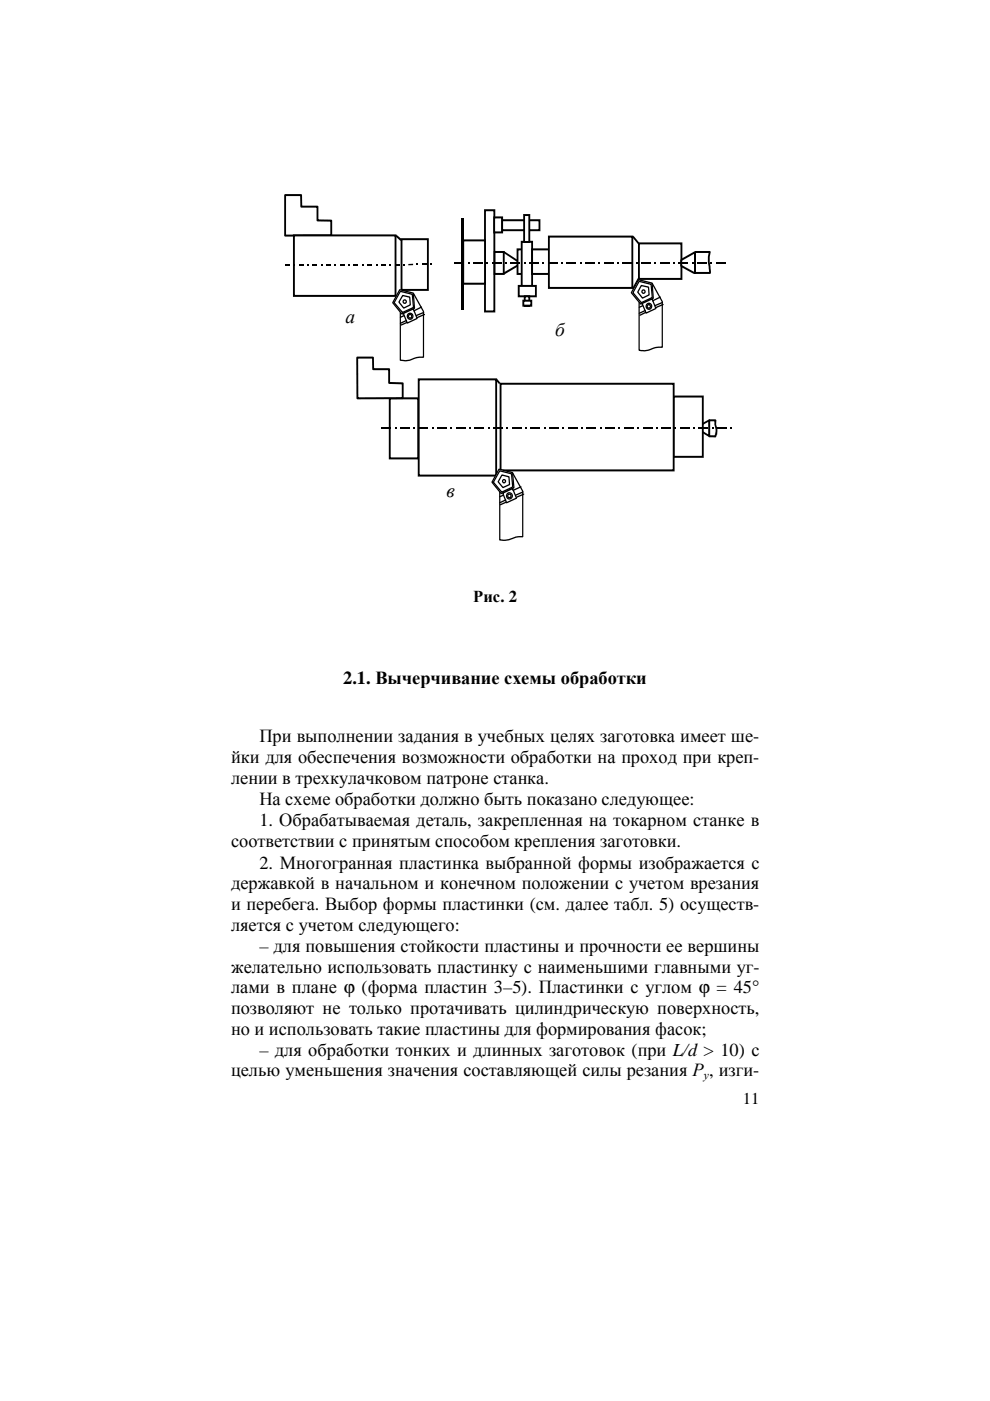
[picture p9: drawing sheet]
<svg xmlns="http://www.w3.org/2000/svg" width="210mm" height="297mm" viewBox="0 0 210 297" stroke-linecap="round" stroke-linejoin="round" font-family="sans-serif">
<path d="M60.5 41.4h3.3l.1 2.4h3.4v2.9l2.9 .1v3.1l-9.7 .1z" fill="none" stroke="#000" stroke-width=".41"/>
<path d="M62.3 49.9h21.6v12.8h-21.6z" fill-rule="evenodd" fill="#fff"/>
<path d="M62.3 49.9h21.6v12.8h-21.6z" fill="none" stroke="#000" stroke-width=".41"/>
<path d="M82.6 84.5h6.1v12.7h-6.1z" fill-rule="evenodd" fill="#fff"/>
<path d="M82.6 84.5h6.1v12.7h-6.1z" fill="none" stroke="#000" stroke-width=".41"/>
<path d="M75.7 75.8h3.4v2.5h3.4v2.9l2.9 .1v3.1l-9.6 .1z" fill-rule="evenodd" fill="#fff"/>
<path d="M75.7 75.8h3.4v2.5h3.4v2.9l2.9 .1v3.1l-9.6 .1z" fill="none" stroke="#000" stroke-width=".41"/>
<path d="M148.7 89.8l1.7-.9 .2 .2v3.4l-.1 .1-1.7-.9 .2-.3 1.5 .9h-.3h.3l-.1 .2h-.2v-3.4l.2 .2-.2-.2h.2l.1 .2-1.6 .9zM150.3 88.9h1.4l.2 .2-.1 .9 .3 1.4-.2 1.1-.2 .3-1.4-.1v-.4h1.4l-.1 .1 .1-.1v.2h-.2l.2-1.1-.2-1.4v-.9l.1 .2-.1-.2h.2v.2h-1.4z" fill="#000"/>
<g fill="#fff">
<path d="M71.3 63h8.6v9.2h-8.6z"/>
<path d="M115.7 65.7h8.6v9.3h-8.6z"/>
<path d="M92.7 99.9h8.6v9.3h-8.6z"/>
</g>
<path d="M102.8 44.6h2v21.4h-2z" fill-rule="evenodd" fill="#fff"/>
<path d="M102.8 44.6h2v21.4h-2z" fill="none" stroke="#000" stroke-width=".41"/>
<path d="M104.8 46.1h1.7v3.2h-1.7z" fill-rule="evenodd" fill="#fff"/>
<path d="M104.8 46.1h1.7v3.2h-1.7z" fill="none" stroke="#000" stroke-width=".41"/>
<path d="M106.5 46.7h7.9v2.1h-7.9z" fill-rule="evenodd" fill="#fff"/>
<path d="M106.5 46.7h7.9v2.1h-7.9z" fill="none" stroke="#000" stroke-width=".41"/>
<path d="M98.2 51h4.6v9.2h-4.6z" fill-rule="evenodd" fill="#fff"/>
<path d="M98.2 51h4.6v9.2h-4.6z" fill="none" stroke="#000" stroke-width=".41"/>
<path d="M104.9 53.4h1.9v4.7h-1.9z" fill-rule="evenodd" fill="#fff"/>
<path d="M104.9 53.4h1.9v4.7h-1.9z" fill="none" stroke="#000" stroke-width=".41"/>
<path d="M106.8 57.8l3-1.8 .2 .4-3 1.8zM106.9 53.3l3 1.9-.2 .4-3-2z" fill="#000"/>
<path d="M109.7 52.9h1v5.2h-1z" fill-rule="evenodd" fill="#fff"/>
<path d="M109.7 52.9h1v5.2h-1z" fill="none" stroke="#000" stroke-width=".41"/>
<path d="M110.6 51.3h2.2v10.5h-2.2z" fill-rule="evenodd" fill="#fff"/>
<path d="M110.6 51.3h2.2v10.5h-2.2z" fill="none" stroke="#000" stroke-width=".41"/>
<path d="M110 60.6h3.6v2.2h-3.6z" fill-rule="evenodd" fill="#fff"/>
<path d="M110 60.6h3.6v2.2h-3.6z" fill="none" stroke="#000" stroke-width=".41"/>
<path d="M111.3 62.8h.9v2.1h-.9z" fill-rule="evenodd" fill="#fff"/>
<path d="M111.3 62.8h.9v2.1h-.9z" fill="none" stroke="#000" stroke-width=".41"/>
<path d="M111 63.8h1.6v1h-1.6z" fill-rule="evenodd" fill="#fff"/>
<path d="M111 63.8h1.6v1h-1.6z" fill="none" stroke="#000" stroke-width=".41"/>
<path d="M112.8 52.9h5.1v5.2h-5.1z" fill-rule="evenodd" fill="#fff"/>
<path d="M112.8 52.9h5.1v5.2h-5.1z" fill="none" stroke="#000" stroke-width=".41"/>
<path d="M135.5 51.6h9v7.5h-9z" fill-rule="evenodd" fill="#fff"/>
<path d="M135.5 51.6h9v7.5h-9z" fill="none" stroke="#000" stroke-width=".41"/>
<path d="M144.4 55.1l3-1.7h3.1l-.2 1.1v1.2l.2 2.2h-3.3l-2.8-1.5z" fill-rule="evenodd" fill="#fff"/>
<path d="M144.4 55.1l3-1.7h3.1l-.2 1.1v1.2l.2 2.2h-3.3l-2.8-1.5z" fill="none" stroke="#000" stroke-width=".41"/>
<path d="M147.4 53.4v4.6" fill="none" stroke="#000" stroke-width=".42"/>
<path d="M97.8 46.3h.7v19.4h-.7z" fill="#000"/>
<path d="M116.4 50.2h17.7v10.8h-17.7z" fill-rule="evenodd" fill="#fff"/>
<path d="M116.4 50.2h17.7v10.8h-17.7z" fill="none" stroke="#000" stroke-width=".41"/>
<g fill="none" stroke="#000" stroke-width=".3">
<path d="M96.4 55.7h2.1M100.3 55.7h2.1M104.3 55.7h2.1M108.2 55.7h2.1M112.2 55.7h2.1M116.1 55.7h2.1M120.1 55.7h2.1M124 55.7h2.2M128 55.7h2.1M132 55.7h2.1M135.9 55.7h2.1M139.9 55.7h2.1"/>
<path d="M143.8 55.7h2.2M147.8 55.7h2.1M151.8 55.7h2.1"/>
</g>
<g fill="#000">
<path d="M99.2 55.6h.3v.3h-.3zM103.2 55.6h.3v.3h-.3zM107.1 55.6h.3v.3h-.3zM111.1 55.6h.3v.3h-.3zM115.1 55.6h.3v.3h-.3zM119 55.6h.3v.3h-.3zM123 55.6h.3v.3h-.3zM127 55.6h.2v.3h-.2zM130.9 55.6h.3v.3h-.3zM134.9 55.6h.2v.3h-.2zM138.8 55.6h.3v.3h-.3zM142.8 55.6h.2v.3h-.2z"/>
<path d="M146.7 55.6h.3v.3h-.3zM150.7 55.6h.3v.3h-.3z"/>
</g>
<path d="M88.8 80.4h16.4v20.4h-16.4z" fill-rule="evenodd" fill="#fff"/>
<path d="M88.8 80.4h16.4v20.4h-16.4z" fill="none" stroke="#000" stroke-width=".41"/>
<path d="M142.8 84.1h6.2v12.8h-6.2z" fill-rule="evenodd" fill="#fff"/>
<path d="M142.8 84.1h6.2v12.8h-6.2z" fill="none" stroke="#000" stroke-width=".41"/>
<path d="M106.1 81.4h36.7v18.3h-36.7z" fill-rule="evenodd" fill="#fff"/>
<path d="M106.1 81.4h36.7v18.3h-36.7z" fill="none" stroke="#000" stroke-width=".41"/>
<path d="M105.4 80.3l.7 .9-.3 .2-.6-.7z" fill="#000"/>
<path d="M85.1 50.7h5.6v10.8h-5.6z" fill-rule="evenodd" fill="#fff"/>
<path d="M85.1 50.7h5.6v10.8h-5.6z" fill="none" stroke="#000" stroke-width=".41"/>
<g fill="#000">
<path d="M60.5 56h1v.3h-1zM62.3 56h.2v.3h-.2zM63.3 56h1.1v.3h-1.1zM65.2 56h.2v.3h-.2zM66.3 56h1v.3h-1zM68.1 56h.3v.3h-.3zM69.1 56h1.1v.3h-1.1zM71 56h.2v.3h-.2zM72.1 56h1v.3h-1zM73.9 56h.3v.3h-.3zM74.9 56h1.1v.3h-1.1zM76.8 56h.2v.3h-.2z"/>
<path d="M77.9 56h1v.3h-1zM79.7 56h.3v.3h-.3zM80.7 56h1.1v.3h-1.1zM82.6 56h.2v.3h-.2zM83.7 56h1v.3h-1zM84.1 49.8l1.1 .9-.3 .4-1-1zM85.5 56h.3v.3h-.3zM86.6 56l1-.1v.3l-1 .1zM88.4 55.9h.2v.3h-.2zM89.5 55.9h1v.3h-1zM91.3 55.9h.3v.3h-.3zM83.7 90.6h.3v.3h-.3z"/>
<path d="M87.7 90.6h.2v.3h-.2zM91.7 90.6h.2v.3h-.2zM95.6 90.6h.2v.3h-.2zM99.6 90.6h.2v.3h-.2zM103.5 90.6h.3v.3h-.3zM107.4 90.6h.3v.3h-.3zM111.4 90.6h.3v.3h-.3zM115.4 90.6h.3v.3h-.3zM119.3 90.6h.3v.3h-.3zM123.3 90.6h.3v.3h-.3zM127.3 90.6h.2v.3h-.2zM131.2 90.6h.3v.3h-.3z"/>
<path d="M135.2 90.6h.2v.3h-.2zM139.1 90.6h.3v.3h-.3zM143.1 90.6h.2v.3h-.2zM147 90.6h.3v.3h-.3zM151 90.6h.3v.3h-.3zM154.9 90.6h.3v.3h-.3z"/>
</g>
<g fill="none" stroke="#000" stroke-width=".25">
<path d="M80.8 90.8h2.1M84.8 90.8h2.1M88.7 90.8h2.1M92.7 90.8h2.1M96.6 90.8h2.2M100.6 90.8h2.1M104.6 90.8h2.1M108.5 90.8h2.1M112.5 90.8h2.1M116.4 90.8h2.1M120.4 90.8h2.1M124.3 90.8h2.1"/>
<path d="M128.3 90.8h2.1M132.2 90.8h2.2M136.2 90.8h2.1M140.2 90.8h2.1M144.1 90.8h2.2M148.1 90.8h2.1M152.1 90.8h2.1"/>
</g>
<path d="M111.1 45.6h1.1v5.7h-1.1z" fill-rule="evenodd" fill="#fff"/>
<path d="M111.1 45.6h1.1v5.7h-1.1z" fill="none" stroke="#000" stroke-width=".41"/>
<path d="M84.8 61.4l2.8 .7 .3 3.3-2.7 1.2-1.9-2.4z" fill-rule="evenodd" fill="#fff"/>
<path d="M84.8 61.4l2.8 .7 .3 3.3-2.7 1.2-1.9-2.4z" fill="none" stroke="#000" stroke-width=".27"/>
<path d="M84.9 61.8l2.5 .6 .3 2.8-2.4 1.1-1.7-2.1z" fill-rule="evenodd" fill="#fff"/>
<path d="M84.9 61.8l2.5 .6 .3 2.8-2.4 1.1-1.7-2.1z" fill="none" stroke="#000" stroke-width=".27"/>
<path d="M85.4 62.7l1.5 .3 .1 1.6-1.4 .7-1-1.2z" fill-rule="evenodd" fill="#fff"/>
<path d="M85.4 62.7l1.5 .3 .1 1.6-1.4 .7-1-1.3z" fill="none" stroke="#000" stroke-width=".27"/>
<circle cx="85.8" cy="63.9" r=".35" fill="#fff"/>
<circle cx="85.8" cy="63.9" r=".35" fill="none" stroke="#000" stroke-width=".27"/>
<path d="M85.5 66.5l2.1-1 .8 2-2 1z" fill="#fff"/>
<path d="M85.5 66.5l2.1-1 .8 2-2 1z" fill="none" stroke="#000" stroke-width=".27"/>
<circle cx="86.9" cy="67" r=".61" fill="#fff"/>
<circle cx="86.9" cy="67" r=".61" fill="none" stroke="#000" stroke-width=".27"/>
<path d="M86.7 66.7h.5l.1 .4-.1 .3h-.5l-.1-.3z" fill-rule="evenodd" fill="#fff"/>
<path d="M85.6 66.9l-.7 .4M86.2 67.9l-1.3 .6M86.3 68.4l-1.3 .5M86.7 66.7h.5l.1 .4-.1 .3h-.5l-.1-.3zM87.7 62.2l2.1 3.8v9.7l-1.5 .1a5 5 0 0 1-3.4 .6v-10.1M89.4 65.1l-1.6 .8M89.8 66.3l-1.5 .6M90 66.7l-1.5 .6" fill="none" stroke="#000" stroke-width=".27"/>
<path d="M135.4 59.3l2.9 .7 .2 3.2-2.7 1.3-1.9-2.4z" fill-rule="evenodd" fill="#fff"/>
<path d="M135.4 59.3l2.9 .7 .2 3.2-2.7 1.3-1.9-2.4z" fill="none" stroke="#000" stroke-width=".27"/>
<path d="M135.5 59.6l2.5 .7 .3 2.8-2.3 1.1-1.8-2.1z" fill-rule="evenodd" fill="#fff"/>
<path d="M135.5 59.6l2.5 .7 .3 2.8-2.3 1.1-1.8-2.1z" fill="none" stroke="#000" stroke-width=".27"/>
<path d="M136 60.5l1.5 .4 .1 1.6-1.4 .7-1-1.3z" fill-rule="evenodd" fill="#fff"/>
<path d="M136 60.5l1.5 .4 .1 1.6-1.4 .7-1-1.3z" fill="none" stroke="#000" stroke-width=".27"/>
<circle cx="136.4" cy="61.8" r=".35" fill="#fff"/>
<circle cx="136.4" cy="61.8" r=".35" fill="none" stroke="#000" stroke-width=".27"/>
<path d="M136.1 64.3l2.2-.9 .8 2-2.1 1z" fill="#fff"/>
<path d="M136.1 64.3l2.2-.9 .8 2-2.1 1z" fill="none" stroke="#000" stroke-width=".27"/>
<circle cx="137.6" cy="64.9" r=".61" fill="#fff"/>
<circle cx="137.6" cy="64.9" r=".61" fill="none" stroke="#000" stroke-width=".27"/>
<path d="M137.4 64.6h.4l.2 .4-.2 .3h-.4l-.2-.3z" fill-rule="evenodd" fill="#fff"/>
<path d="M136.3 64.8l-.7 .4M136.8 65.8l-1.2 .6M136.9 66.3l-1.2 .5M137.4 64.6h.4l.2 .4-.2 .3h-.4l-.2-.3zM138.3 60.1l2.1 3.9v9.6l-1.5 .1a4.9 4.9 0 0 1-3.4 .6v-10.1M140 63l-1.7 .8M140.5 64.1l-1.6 .7M140.6 64.6l-1.5 .6" fill="none" stroke="#000" stroke-width=".27"/>
<path d="M105.8 99.5l2.9 .7 .3 3.2-2.7 1.2-2-2.4z" fill-rule="evenodd" fill="#fff"/>
<path d="M105.8 99.5l2.9 .7 .3 3.2-2.7 1.2-2-2.4z" fill="none" stroke="#000" stroke-width=".27"/>
<path d="M106 99.8l2.5 .7 .2 2.8-2.3 1.1-1.8-2.2z" fill-rule="evenodd" fill="#fff"/>
<path d="M106 99.8l2.5 .7 .2 2.8-2.3 1.1-1.8-2.2z" fill="none" stroke="#000" stroke-width=".27"/>
<path d="M106.4 100.7l1.5 .4 .1 1.6-1.4 .7-1-1.2z" fill-rule="evenodd" fill="#fff"/>
<path d="M106.4 100.7l1.5 .4 .1 1.6-1.4 .7-1-1.3z" fill="none" stroke="#000" stroke-width=".27"/>
<circle cx="106.9" cy="102" r=".33" fill="#fff"/>
<circle cx="106.9" cy="102" r=".33" fill="none" stroke="#000" stroke-width=".27"/>
<path d="M106.6 104.6l2.1-1 .8 2-2.1 1z" fill="#fff"/>
<path d="M106.6 104.6l2.1-1 .8 2-2.1 1z" fill="none" stroke="#000" stroke-width=".27"/>
<circle cx="108" cy="105.1" r=".64" fill="#fff"/>
<circle cx="108" cy="105.1" r=".64" fill="none" stroke="#000" stroke-width=".27"/>
<path d="M107.8 104.8h.4l.2 .4-.2 .3h-.4l-.2-.3z" fill-rule="evenodd" fill="#fff"/>
<path d="M135.3 59.1l-1.1 2M106.7 105l-.7 .3M107.2 106l-1.2 .6M107.3 106.5l-1.2 .5M107.8 104.8h.4l.2 .4-.2 .3h-.4l-.2-.3zM108.7 100.3l2.1 3.8v9.7h-1.1a6.4 6.4 0 0 1-3.7 .7v-10.1M110.4 103.2l-1.6 .8M110.9 104.3l-1.6 .7M111 104.8l-1.4 .6" fill="none" stroke="#000" stroke-width=".27"/>
<path d="M134.3 50l1.2 1.4-.2 .3-1.2-1.4z" fill="#000"/>
<g font-size="4.1">
<text x="73.2" y="68.4">а</text>
<text x="117.7" y="71.2">б</text>
<text x="94.7" y="105.3">в</text>
</g>
<g font-size="3.9">
<text x="72.8" y="144.9">2.1. Вычерчивание схемы обработки</text>
<text x="49" y="161.8">йки для обеспечения возможности обработки на проход при креп-</text>
<text x="55" y="157.3">При выполнении задания в учебных целях заготовка имеет ше-</text>
<text x="49" y="166.2">лении в трехкулачковом патроне станка.</text>
<text x="55" y="170.7">На схеме обработки должно быть показано следующее:</text>
<text x="49" y="179.6">соответствии с принятым способом крепления заготовки.</text>
<text x="55" y="175.2">1. Обрабатываемая деталь, закрепленная на токарном станке в</text>
<text x="55" y="184.2">2. Многогранная пластинка выбранной формы изображается с</text>
<text x="49" y="188.6">державкой в начальном и конечном положении с учетом врезания</text>
<text x="49" y="197.4">ляется с учетом следующего:</text>
<text x="49" y="193">и перебега. Выбор формы пластинки (см. далее табл. 5) осуществ-</text>
<text x="55" y="201.8">– для повышения стойкости пластины и прочности ее вершины</text>
<text x="49" y="206.2">желательно использовать пластинку с наименьшими главными уг-</text>
<text x="49" y="215">позволяют не только протачивать цилиндрическую поверхность,</text>
<text x="49" y="210.6">лами в плане ϕ (форма пластин 3–5). Пластинки с углом ϕ = 45°</text>
<text x="49" y="219.4">но и использовать такие пластины для формирования фасок;</text>
<text x="55" y="223.8">– для обработки тонких и длинных заготовок (при L/d &gt; 10) с</text>
<text x="49" y="228.2">целью уменьшения значения составляющей силы резания Р , изги-</text>
</g>
<g font-size="3.5">
<text x="100.3" y="127.7">Рис. 2</text>
<text x="157.5" y="234.1">11</text>
</g>
<text font-size="2.5" x="149.2" y="228.8">у</text>
</svg>
